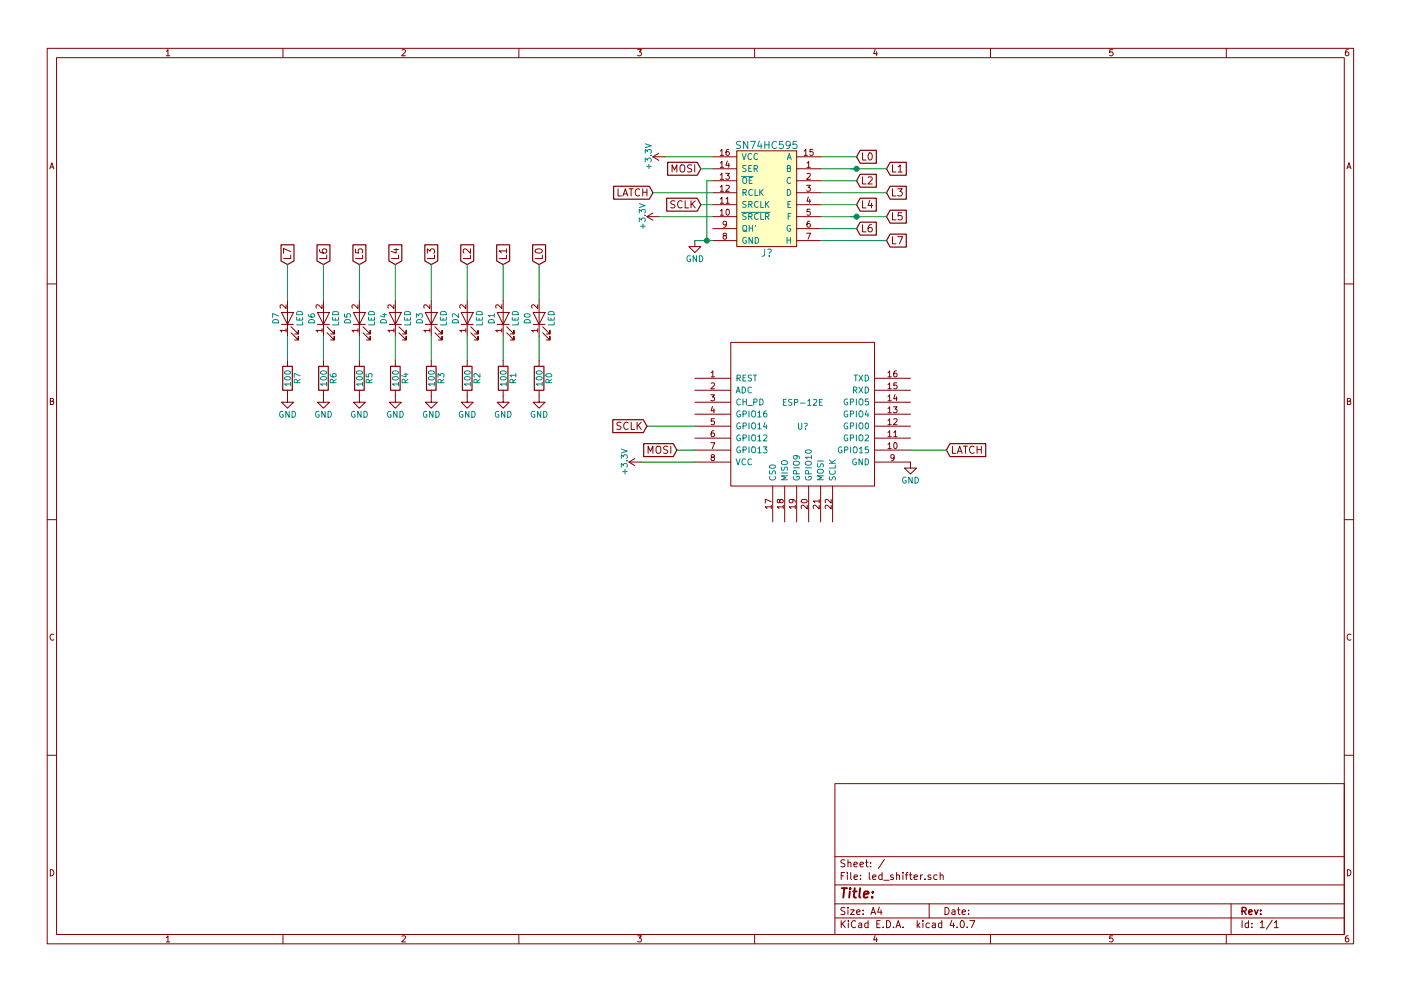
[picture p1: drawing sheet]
EESchema Schematic File Version 2
LIBS:power
LIBS:device
LIBS:switches
LIBS:relays
LIBS:motors
LIBS:transistors
LIBS:conn
LIBS:linear
LIBS:regul
LIBS:74xx
LIBS:cmos4000
LIBS:adc-dac
LIBS:memory
LIBS:xilinx
LIBS:microcontrollers
LIBS:dsp
LIBS:microchip
LIBS:analog_switches
LIBS:motorola
LIBS:texas
LIBS:intel
LIBS:audio
LIBS:interface
LIBS:digital-audio
LIBS:philips
LIBS:display
LIBS:cypress
LIBS:siliconi
LIBS:opto
LIBS:atmel
LIBS:contrib
LIBS:valves
LIBS:ESP8266
LIBS:eurocad
LIBS:led_shifter-cache
EELAYER 25 0
EELAYER END
$Descr A4 11693 8268
encoding utf-8
Sheet 1 1
Title ""
Date ""
Rev ""
Comp ""
Comment1 ""
Comment2 ""
Comment3 ""
Comment4 ""
$EndDescr
$Comp
L LED D7
U 1 1
P 2400 2650
F 0 "D7" H 2400 2750 50  0000 C CNN
F 1 "LED" H 2400 2550 50  0000 C CNN
F 2 "" H 2400 2650 50  0001 C CNN
F 3 "" H 2400 2650 50  0001 C CNN
	1    2400 2650
	0    -1   -1   0   
$EndComp
$Comp
L LED D6
U 1 1
P 2700 2650
F 0 "D6" H 2700 2750 50  0000 C CNN
F 1 "LED" H 2700 2550 50  0000 C CNN
F 2 "" H 2700 2650 50  0001 C CNN
F 3 "" H 2700 2650 50  0001 C CNN
	1    2700 2650
	0    -1   -1   0   
$EndComp
$Comp
L LED D5
U 1 1
P 3000 2650
F 0 "D5" H 3000 2750 50  0000 C CNN
F 1 "LED" H 3000 2550 50  0000 C CNN
F 2 "" H 3000 2650 50  0001 C CNN
F 3 "" H 3000 2650 50  0001 C CNN
	1    3000 2650
	0    -1   -1   0   
$EndComp
$Comp
L LED D4
U 1 1
P 3300 2650
F 0 "D4" H 3300 2750 50  0000 C CNN
F 1 "LED" H 3300 2550 50  0000 C CNN
F 2 "" H 3300 2650 50  0001 C CNN
F 3 "" H 3300 2650 50  0001 C CNN
	1    3300 2650
	0    -1   -1   0   
$EndComp
$Comp
L LED D3
U 1 1
P 3600 2650
F 0 "D3" H 3600 2750 50  0000 C CNN
F 1 "LED" H 3600 2550 50  0000 C CNN
F 2 "" H 3600 2650 50  0001 C CNN
F 3 "" H 3600 2650 50  0001 C CNN
	1    3600 2650
	0    -1   -1   0   
$EndComp
$Comp
L LED D2
U 1 1
P 3900 2650
F 0 "D2" H 3900 2750 50  0000 C CNN
F 1 "LED" H 3900 2550 50  0000 C CNN
F 2 "" H 3900 2650 50  0001 C CNN
F 3 "" H 3900 2650 50  0001 C CNN
	1    3900 2650
	0    -1   -1   0   
$EndComp
$Comp
L LED D1
U 1 1
P 4200 2650
F 0 "D1" H 4200 2750 50  0000 C CNN
F 1 "LED" H 4200 2550 50  0000 C CNN
F 2 "" H 4200 2650 50  0001 C CNN
F 3 "" H 4200 2650 50  0001 C CNN
	1    4200 2650
	0    -1   -1   0   
$EndComp
$Comp
L LED D0
U 1 1
P 4500 2650
F 0 "D0" H 4500 2750 50  0000 C CNN
F 1 "LED" H 4500 2550 50  0000 C CNN
F 2 "" H 4500 2650 50  0001 C CNN
F 3 "" H 4500 2650 50  0001 C CNN
	1    4500 2650
	0    -1   -1   0   
$EndComp
$Comp
L R R0
U 1 1
P 4500 3150
F 0 "R0" V 4580 3150 50  0000 C CNN
F 1 "100" V 4500 3150 50  0000 C CNN
F 2 "" V 4430 3150 50  0001 C CNN
F 3 "" H 4500 3150 50  0001 C CNN
	1    4500 3150
	1    0    0    -1  
$EndComp
$Comp
L R R2
U 1 1
P 3900 3150
F 0 "R2" V 3980 3150 50  0000 C CNN
F 1 "100" V 3900 3150 50  0000 C CNN
F 2 "" V 3830 3150 50  0001 C CNN
F 3 "" H 3900 3150 50  0001 C CNN
	1    3900 3150
	1    0    0    -1  
$EndComp
$Comp
L R R1
U 1 1
P 4200 3150
F 0 "R1" V 4280 3150 50  0000 C CNN
F 1 "100" V 4200 3150 50  0000 C CNN
F 2 "" V 4130 3150 50  0001 C CNN
F 3 "" H 4200 3150 50  0001 C CNN
	1    4200 3150
	1    0    0    -1  
$EndComp
$Comp
L R R3
U 1 1
P 3600 3150
F 0 "R3" V 3680 3150 50  0000 C CNN
F 1 "100" V 3600 3150 50  0000 C CNN
F 2 "" V 3530 3150 50  0001 C CNN
F 3 "" H 3600 3150 50  0001 C CNN
	1    3600 3150
	1    0    0    -1  
$EndComp
$Comp
L R R5
U 1 1
P 3000 3150
F 0 "R5" V 3080 3150 50  0000 C CNN
F 1 "100" V 3000 3150 50  0000 C CNN
F 2 "" V 2930 3150 50  0001 C CNN
F 3 "" H 3000 3150 50  0001 C CNN
	1    3000 3150
	1    0    0    -1  
$EndComp
$Comp
L R R4
U 1 1
P 3300 3150
F 0 "R4" V 3380 3150 50  0000 C CNN
F 1 "100" V 3300 3150 50  0000 C CNN
F 2 "" V 3230 3150 50  0001 C CNN
F 3 "" H 3300 3150 50  0001 C CNN
	1    3300 3150
	1    0    0    -1  
$EndComp
$Comp
L R R7
U 1 1
P 2400 3150
F 0 "R7" V 2480 3150 50  0000 C CNN
F 1 "100" V 2400 3150 50  0000 C CNN
F 2 "" V 2330 3150 50  0001 C CNN
F 3 "" H 2400 3150 50  0001 C CNN
	1    2400 3150
	1    0    0    -1  
$EndComp
$Comp
L R R6
U 1 1
P 2700 3150
F 0 "R6" V 2780 3150 50  0000 C CNN
F 1 "100" V 2700 3150 50  0000 C CNN
F 2 "" V 2630 3150 50  0001 C CNN
F 3 "" H 2700 3150 50  0001 C CNN
	1    2700 3150
	1    0    0    -1  
$EndComp
$Comp
L GND #PWR?
U 1 1
P 2400 3300
F 0 "#PWR?" H 2400 3050 50  0001 C CNN
F 1 "GND" H 2400 3150 50  0000 C CNN
F 2 "" H 2400 3300 50  0001 C CNN
F 3 "" H 2400 3300 50  0001 C CNN
	1    2400 3300
	1    0    0    -1  
$EndComp
$Comp
L GND #PWR?
U 1 1
P 2700 3300
F 0 "#PWR?" H 2700 3050 50  0001 C CNN
F 1 "GND" H 2700 3150 50  0000 C CNN
F 2 "" H 2700 3300 50  0001 C CNN
F 3 "" H 2700 3300 50  0001 C CNN
	1    2700 3300
	1    0    0    -1  
$EndComp
$Comp
L GND #PWR?
U 1 1
P 3000 3300
F 0 "#PWR?" H 3000 3050 50  0001 C CNN
F 1 "GND" H 3000 3150 50  0000 C CNN
F 2 "" H 3000 3300 50  0001 C CNN
F 3 "" H 3000 3300 50  0001 C CNN
	1    3000 3300
	1    0    0    -1  
$EndComp
$Comp
L GND #PWR?
U 1 1
P 3300 3300
F 0 "#PWR?" H 3300 3050 50  0001 C CNN
F 1 "GND" H 3300 3150 50  0000 C CNN
F 2 "" H 3300 3300 50  0001 C CNN
F 3 "" H 3300 3300 50  0001 C CNN
	1    3300 3300
	1    0    0    -1  
$EndComp
$Comp
L GND #PWR?
U 1 1
P 3600 3300
F 0 "#PWR?" H 3600 3050 50  0001 C CNN
F 1 "GND" H 3600 3150 50  0000 C CNN
F 2 "" H 3600 3300 50  0001 C CNN
F 3 "" H 3600 3300 50  0001 C CNN
	1    3600 3300
	1    0    0    -1  
$EndComp
$Comp
L GND #PWR?
U 1 1
P 3900 3300
F 0 "#PWR?" H 3900 3050 50  0001 C CNN
F 1 "GND" H 3900 3150 50  0000 C CNN
F 2 "" H 3900 3300 50  0001 C CNN
F 3 "" H 3900 3300 50  0001 C CNN
	1    3900 3300
	1    0    0    -1  
$EndComp
$Comp
L GND #PWR?
U 1 1
P 4200 3300
F 0 "#PWR?" H 4200 3050 50  0001 C CNN
F 1 "GND" H 4200 3150 50  0000 C CNN
F 2 "" H 4200 3300 50  0001 C CNN
F 3 "" H 4200 3300 50  0001 C CNN
	1    4200 3300
	1    0    0    -1  
$EndComp
$Comp
L GND #PWR?
U 1 1
P 4500 3300
F 0 "#PWR?" H 4500 3050 50  0001 C CNN
F 1 "GND" H 4500 3150 50  0000 C CNN
F 2 "" H 4500 3300 50  0001 C CNN
F 3 "" H 4500 3300 50  0001 C CNN
	1    4500 3300
	1    0    0    -1  
$EndComp
$Comp
L SN74HC595 J?
U 1 1
P 6400 1650
F 0 "J?" H 6400 1200 60  0000 C CNN
F 1 "SN74HC595" H 6400 2100 60  0000 C CNN
F 2 "" H 6400 1700 60  0000 C CNN
F 3 "" H 6400 1700 60  0000 C CNN
	1    6400 1650
	1    0    0    -1  
$EndComp
Text GLabel 4500 2200 1    60   Input ~ 0
L0
Text GLabel 4200 2200 1    60   Input ~ 0
L1
Text GLabel 3900 2200 1    60   Input ~ 0
L2
Text GLabel 3600 2200 1    60   Input ~ 0
L3
Text GLabel 3300 2200 1    60   Input ~ 0
L4
Text GLabel 3000 2200 1    60   Input ~ 0
L5
Text GLabel 2700 2200 1    60   Input ~ 0
L6
Text GLabel 2400 2200 1    60   Input ~ 0
L7
Text GLabel 7150 1500 2    60   Input ~ 0
L2
Text GLabel 7400 1400 2    60   Input ~ 0
L1
Text GLabel 7150 1300 2    60   Input ~ 0
L0
Text GLabel 7400 1600 2    60   Input ~ 0
L3
Text GLabel 7150 1900 2    60   Input ~ 0
L6
Text GLabel 7400 1800 2    60   Input ~ 0
L5
Text GLabel 7150 1700 2    60   Input ~ 0
L4
Text GLabel 7400 2000 2    60   Input ~ 0
L7
$Comp
L ESP-12E U?
U 1 1
P 6700 3450
F 0 "U?" H 6700 3350 50  0000 C CNN
F 1 "ESP-12E" H 6700 3550 50  0000 C CNN
F 2 "" H 6700 3450 50  0001 C CNN
F 3 "" H 6700 3450 50  0001 C CNN
	1    6700 3450
	1    0    0    -1  
$EndComp
$Comp
L +3.3V #PWR?
U 1 1
P 5350 3850
F 0 "#PWR?" H 5350 3700 50  0001 C CNN
F 1 "+3.3V" H 5350 3990 50  0000 C CNN
F 2 "" H 5350 3850 50  0001 C CNN
F 3 "" H 5350 3850 50  0001 C CNN
	1    5350 3850
	0    -1   -1   0   
$EndComp
$Comp
L +3.3V #PWR?
U 1 1
P 5550 1300
F 0 "#PWR?" H 5550 1150 50  0001 C CNN
F 1 "+3.3V" H 5550 1440 50  0000 C CNN
F 2 "" H 5550 1300 50  0001 C CNN
F 3 "" H 5550 1300 50  0001 C CNN
	1    5550 1300
	0    -1   -1   0   
$EndComp
Text GLabel 5400 3550 0    60   Input ~ 0
SCLK
Text GLabel 5850 1700 0    60   Input ~ 0
SCLK
Text GLabel 5650 3750 0    60   Input ~ 0
MOSI
Text GLabel 5850 1400 0    60   Input ~ 0
MOSI
$Comp
L GND #PWR?
U 1 1
P 5800 2000
F 0 "#PWR?" H 5800 1750 50  0001 C CNN
F 1 "GND" H 5800 1850 50  0000 C CNN
F 2 "" H 5800 2000 50  0001 C CNN
F 3 "" H 5800 2000 50  0001 C CNN
	1    5800 2000
	1    0    0    -1  
$EndComp
Wire Wire Line
	2400 3000 2400 2800
Wire Wire Line
	2700 3000 2700 2800
Wire Wire Line
	3000 3000 3000 2800
Wire Wire Line
	3300 3000 3300 2800
Wire Wire Line
	3600 3000 3600 2800
Wire Wire Line
	3900 3000 3900 2800
Wire Wire Line
	4500 3000 4500 2800
Wire Wire Line
	4200 2800 4200 3000
Wire Wire Line
	4500 2200 4500 2500
Wire Wire Line
	4200 2200 4200 2500
Wire Wire Line
	3900 2200 3900 2500
Wire Wire Line
	3600 2200 3600 2500
Wire Wire Line
	3300 2200 3300 2500
Wire Wire Line
	3000 2200 3000 2500
Wire Wire Line
	2700 2200 2700 2500
Wire Wire Line
	2400 2200 2400 2500
Wire Wire Line
	7150 1500 6850 1500
Wire Wire Line
	7100 1400 7400 1400
Wire Wire Line
	7150 1300 6850 1300
Wire Wire Line
	6850 1400 7150 1400
Connection ~ 7150 1400
Wire Wire Line
	6850 1600 7400 1600
Wire Wire Line
	7150 1900 6850 1900
Wire Wire Line
	7100 1800 7400 1800
Wire Wire Line
	7150 1700 6850 1700
Wire Wire Line
	6850 1800 7150 1800
Connection ~ 7150 1800
Wire Wire Line
	6850 2000 7400 2000
Wire Wire Line
	5550 1300 5950 1300
Wire Wire Line
	5350 3850 5800 3850
Wire Wire Line
	5400 3550 5800 3550
Wire Wire Line
	5650 3750 5800 3750
Wire Wire Line
	5850 1400 5950 1400
Wire Wire Line
	5850 1700 5950 1700
Wire Wire Line
	5800 2000 5950 2000
Wire Wire Line
	5950 1500 5900 1500
Wire Wire Line
	5900 1500 5900 2000
Connection ~ 5900 2000
Text GLabel 7900 3750 2    60   Input ~ 0
LATCH
Wire Wire Line
	7600 3750 7900 3750
Text GLabel 5450 1600 0    60   Input ~ 0
LATCH
Wire Wire Line
	5450 1600 5950 1600
$Comp
L +3.3V #PWR?
U 1 1
P 5500 1800
F 0 "#PWR?" H 5500 1650 50  0001 C CNN
F 1 "+3.3V" H 5500 1940 50  0000 C CNN
F 2 "" H 5500 1800 50  0001 C CNN
F 3 "" H 5500 1800 50  0001 C CNN
	1    5500 1800
	0    -1   -1   0   
$EndComp
Wire Wire Line
	5500 1800 5950 1800
$Comp
L GND #PWR?
U 1 1
P 7600 3850
F 0 "#PWR?" H 7600 3600 50  0001 C CNN
F 1 "GND" H 7600 3700 50  0000 C CNN
F 2 "" H 7600 3850 50  0001 C CNN
F 3 "" H 7600 3850 50  0001 C CNN
	1    7600 3850
	1    0    0    -1  
$EndComp
$EndSCHEMATC
